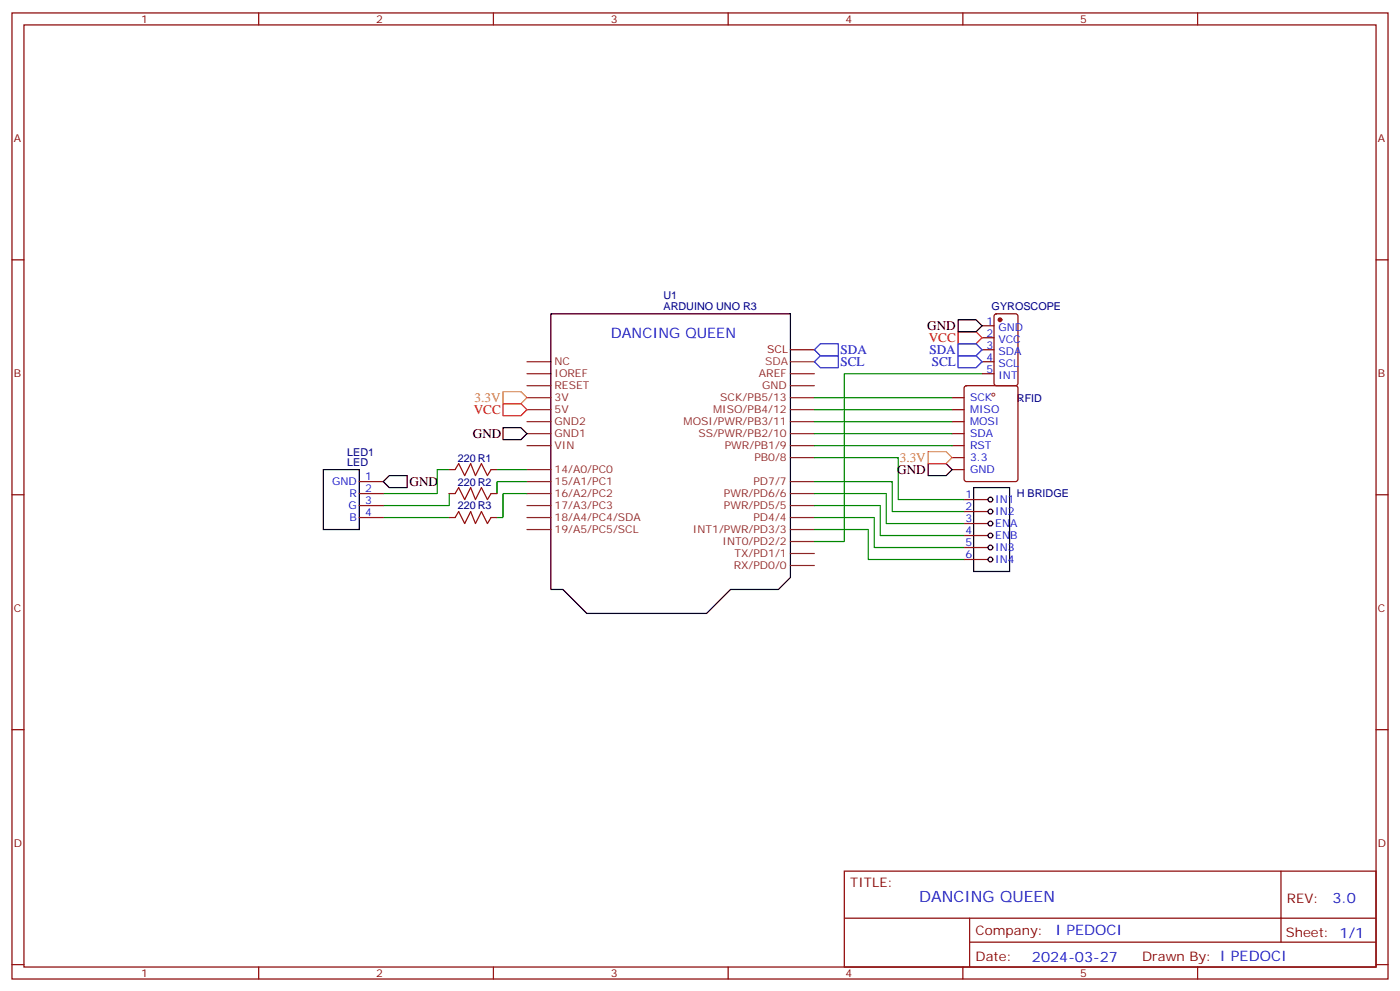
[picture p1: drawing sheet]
<svg xmlns="http://www.w3.org/2000/svg" width="412mm" height="292mm" viewBox="0 0 412 292" stroke-linecap="round" stroke-linejoin="round" font-family="sans-serif">
<g fill="none" stroke="#870000" stroke-width=".35">
<path d="M3.5 3.8h405.4v284.3h-405.4zM7.1 7.3h398.2v277.3h-398.2zM76.2 3.8v3.5M145.3 3.8v3.5M214.5 3.8v3.5M283.6 3.8v3.5M352.8 3.8v3.5M3.5 76.5h3.6M405.3 76.5h3.6M289.3 95.9h3.5M289.3 99.4h3.5M293 92.6l.5-.2h5.7l.6 .4 .1 20-.5 .7h-5.9l-.6-.4-.1-20z"/>
<path d="M280.5 117.1h3.5M284.2 113.7l.5-.2h14.5l.6 .5 .1 27-.5 .7h-14.7l-.7-.4v-27.1zM289.3 102.9h3.5M289.3 106.5h3.5M289.3 110h3.5M132.3 138.2h1.8M144.6 138.2h1.8M280.5 138.2h3.5M280.5 120.6h3.5M280.5 124.1h3.5M280.5 127.6h3.5M280.5 131.2h3.5"/>
<path d="M280.5 134.7h3.5M3.5 145.6h3.6M105.8 152.3h7.1M105.8 145.3h7.1M105.8 141.7h7.1M105.8 148.8h7.1M132.3 152.3h1.8M132.3 145.3h1.8M144.6 152.3h1.8M144.6 145.3h1.8M284 147h7M284 150.6h7"/>
<path d="M284 154.1h7M284 157.6h7M405.3 145.6h3.6M284 161.1h7M284 164.7h7M3.5 214.8h3.6M405.3 214.8h3.6M248.7 256.4h156.6v28.2h-156.6zM377.3 256.4v20.9M248.7 270.2h156.5M285.6 277.3h119.6M285.6 270.2v14.2"/>
<path d="M3.5 283.9h3.6M76.2 284.6v3.5M145.3 284.6v3.5M214.5 284.6v3.5M283.6 284.6v3.5M352.8 284.6v3.5M405.3 283.9h3.6"/>
</g>
<g fill="none" stroke="#000" stroke-width=".35">
<path d="M162.3 92.4h70.5v77.6l-3.5 3.5h-14.1l-7.1 7.1h-35.2l-7.1-7.1h-3.5zM282.2 94.1h5.3l1.8 1.8-1.8 1.7h-5.3zM95.2 138.2h10.6v17.7h-10.6zM148.2 125.9h5.3l1.7 1.7-1.7 1.8h-5.3zM273.4 136.5h5.3l1.8 1.7-1.8 1.8h-5.3zM112.9 141.7l1.8-1.7h5.2v3.5h-5.2zM286.8 143.5h10.6v24.7h-10.6z"/>
<circle cx="291.7" cy="154.1" r=".71"/>
<circle cx="291.7" cy="147" r=".71"/>
<circle cx="291.7" cy="157.6" r=".71"/>
<circle cx="291.7" cy="150.6" r=".71"/>
<circle cx="291.7" cy="164.7" r=".71"/>
<circle cx="291.7" cy="161.1" r=".71"/>
</g>
<g fill="none" stroke="#008700" stroke-width=".35">
<path d="M239.9 117.1h40.6M289.3 110h-40.6v49.4h-8.8M132.3 138.2h-3.5v7.1h-15.9M146.4 138.2h8.8M239.9 134.7h24.7v12.3h19.4M239.9 127.6h40.6M239.9 124.1h40.6M239.9 120.6h40.6M239.9 131.2h40.6M112.9 152.3h19.4M132.3 145.3v3.5h-19.4M155.2 145.3h-7v7h-1.8"/>
<path d="M155.2 141.7h-8.8v3.6M239.9 145.3h21.2v8.8h22.9M239.9 148.8h19.4v8.8h24.7M239.9 141.7h22.9v8.9h21.2M239.9 152.3h17.6v8.8h26.5M239.9 155.9h15.9v8.8h28.2"/>
</g>
<path d="M134.1 138.2l1-1.7 1.8 3.5 1.7-3.5 1.5 3.5 1.7-3.5 1.8 3.5 1-1.8M134.1 152.3l1-1.7 1.8 3.5 1.7-3.5 1.5 3.5 1.7-3.5 1.8 3.5 1-1.8M134.1 145.3l1-1.8 1.8 3.5 1.7-3.5 1.5 3.5 1.7-3.5 1.8 3.5 1-1.7" fill="none" stroke="#a10000" stroke-width=".35"/>
<g fill="none" stroke="#8c2424" stroke-width=".35">
<path d="M155.2 106.5h7.1M155.2 110h7.1M155.2 113.5h7.1M155.2 117.1h7.1M232.8 110h7.1M232.8 113.5h7.1M232.8 117.1h7.1M155.2 120.6h7.1M155.2 124.1h7.1M155.2 127.6h7.1M155.2 131.2h7.1M155.2 138.2h7.1"/>
<path d="M232.8 120.6h7.1M232.8 124.1h7.1M232.8 127.6h7.1M232.8 131.2h7.1M232.8 134.7h7.1M155.2 141.7h7.1M155.2 145.3h7.1M155.2 148.8h7.1M155.2 152.3h7.1M155.2 155.9h7.1M232.8 141.7h7.1M232.8 145.3h7.1"/>
<path d="M232.8 148.8h7.1M232.8 152.3h7.1M232.8 155.9h7.1M232.8 159.4h7.1M232.8 162.9h7.1M232.8 166.4h7.1"/>
</g>
<path d="M232.8 102.9h7.1" fill="none" stroke="#900" stroke-width=".35"/>
<path d="M232.8 106.5h7.1" fill="none" stroke="#933" stroke-width=".35"/>
<circle cx="294.6" cy="94.1" r=".53" fill="#870000" stroke="#870000" stroke-width=".35"/>
<path d="M282.2 97.6h5.3l1.8 1.8-1.8 1.8h-5.3zM148.2 118.8h5.3l1.7 1.8-1.7 1.7h-5.3z" fill="none" stroke="#f00" stroke-width=".35"/>
<path d="M148.2 115.3h5.3l1.7 1.8-1.7 1.7h-5.3zM273.4 132.9h5.3l1.8 1.8-1.8 1.8h-5.3z" fill="none" stroke="#f90" stroke-width=".35"/>
<path d="M239.9 102.9l1.8-1.7h5.2v3.5h-5.2zM239.9 106.5l1.8-1.8h5.2v3.5h-5.2zM282.2 101.2h5.3l1.8 1.7-1.8 1.8h-5.3zM282.2 104.7h5.3l1.8 1.8-1.8 1.7h-5.3z" fill="none" stroke="#00f" stroke-width=".35"/>
<text font-size="4.6" fill="#00f" x="270.8" y="265.4">DANCING QUEEN</text>
<g font-size="4.2" fill="#00f">
<text x="179.9" y="99.4">DANCING QUEEN</text>
<text x="392.5" y="265.7">3.0</text>
<text x="310.9" y="275.2">I PEDOCI</text>
<text x="304" y="283">2024-03-27</text>
</g>
<g font-size="3.9">
<text x="273.1" y="97.1">GND</text>
<text x="139.3" y="128.8">GND</text>
<text x="120.6" y="143">GND</text>
<text x="264.3" y="139.4">GND</text>
</g>
<g font-size="3.9" fill="#f00">
<text x="273.6" y="100.6">VCC</text>
<text x="139.5" y="121.8">VCC</text>
</g>
<g font-size="3.9" fill="#00f">
<text x="247.6" y="107.8">SCL</text>
<text x="247.6" y="104.3">SDA</text>
<text x="273.8" y="104.2">SDA</text>
<text x="274.5" y="107.7">SCL</text>
</g>
<g font-size="3.9" fill="#f90">
<text x="139.8" y="118.3">3.3V</text>
<text x="265.1" y="136">3.3V</text>
</g>
<g font-size="3.9" fill="#800">
<text x="250.5" y="261">TITLE:</text>
<text x="379.1" y="265.7">REV:</text>
<text x="287.4" y="275.2">Company:</text>
<text x="378.7" y="275.8">Sheet: 1/1</text>
<text x="287.4" y="282.9">Date:</text>
<text x="336.4" y="282.9">Drawn By: I PEDOCI</text>
</g>
<g font-size="3.2" fill="#800">
<text x="41.6" y="6.8">1</text>
<text x="110.8" y="6.8">2</text>
<text x="179.9" y="6.8">3</text>
<text x="249.1" y="6.8">4</text>
<text x="318.2" y="6.8">5</text>
<text x="4.1" y="41.9">A</text>
<text x="405.9" y="41.9">A</text>
<text x="4.1" y="111.1">B</text>
<text x="405.9" y="111.1">B</text>
<text x="4.1" y="180.2">C</text>
<text x="405.9" y="180.2">C</text>
<text x="4.1" y="249.3">D</text>
<text x="405.9" y="249.3">D</text>
<text x="41.6" y="287.6">1</text>
<text x="110.8" y="287.6">2</text>
<text x="179.9" y="287.6">3</text>
<text x="249.1" y="287.6">4</text>
<text x="318.2" y="287.6">5</text>
</g>
<g font-size="3.2" fill="#000080">
<text x="195.4" y="88.1">U1</text>
<text x="195.4" y="91.3">ARDUINO UNO R3</text>
<text x="292.1" y="91.2">GYROSCOPE</text>
<text x="299.5" y="118.2">RFID</text>
<text x="300.1" y="118.2">.</text>
<text x="102.3" y="137">LED</text>
<text x="102.3" y="134.1">LED1</text>
<text x="134.8" y="135.9">220 R1</text>
<text x="134.8" y="142.9">220 R2</text>
<text x="134.8" y="149.9">220 R3</text>
<text x="299.5" y="146.4">H BRIDGE</text>
</g>
<g font-size="3.2" fill="#00f">
<text x="290.6" y="95.5">1</text>
<text x="290.6" y="99.1">2</text>
<text x="294.1" y="97.3">GND</text>
<text x="294.1" y="100.8">VCC</text>
<text x="290.6" y="102.6">3</text>
<text x="290.6" y="106.1">4</text>
<text x="294.1" y="104.4">SDA</text>
<text x="294.1" y="107.9">SCL</text>
<text x="290.6" y="109.6">5</text>
<text x="294.1" y="111.4">INT</text>
<text x="285.8" y="118.1">SCK</text>
<text x="285.8" y="121.6">MISO</text>
<text x="285.8" y="125.2">MOSI</text>
<text x="285.8" y="128.7">SDA</text>
<text x="285.8" y="132.2">RST</text>
<text x="285.8" y="135.7">3.3</text>
<text x="97.8" y="142.8">GND</text>
<text x="107.6" y="141.4">1</text>
<text x="285.8" y="139.3">GND</text>
<text x="102.7" y="149.9">G</text>
<text x="102.9" y="146.3">R</text>
<text x="107.6" y="144.9">2</text>
<text x="107.6" y="148.4">3</text>
<text x="284.4" y="146.7">1</text>
<text x="293.2" y="148.1">IN1</text>
<text x="103" y="153.4">B</text>
<text x="107.6" y="152">4</text>
<text x="284.4" y="150.2">2</text>
<text x="284.4" y="153.7">3</text>
<text x="293.2" y="151.6">IN2</text>
<text x="293.2" y="155.2">ENA</text>
<text x="284.4" y="157.3">4</text>
<text x="284.4" y="160.8">5</text>
<text x="293.2" y="158.7">ENB</text>
<text x="284.4" y="164.3">6</text>
<text x="293.2" y="162.2">IN3</text>
<text x="293.2" y="165.7">IN4</text>
</g>
<g font-size="3.2" fill="#8d2323">
<text x="163.3" y="107.5">NC</text>
<text x="163.3" y="111.1">IOREF</text>
<text x="223.6" y="111.1">AREF</text>
<text x="163.3" y="114.6">RESET</text>
<text x="163.3" y="118.1">3V</text>
<text x="212.2" y="118.1">SCK/PB5/13</text>
<text x="224.5" y="114.6">GND</text>
<text x="163.3" y="121.6">5V</text>
<text x="163.3" y="125.2">GND2</text>
<text x="201.4" y="125.2">MOSI/PWR/PB3/11</text>
<text x="210.1" y="121.6">MISO/PB4/12</text>
<text x="163.3" y="128.7">GND1</text>
<text x="205.7" y="128.7">SS/PWR/PB2/10</text>
<text x="163.3" y="132.2">VIN</text>
<text x="213.5" y="132.2">PWR/PB1/9</text>
<text x="222.2" y="135.7">PB0/8</text>
<text x="163.3" y="139.3">14/A0/PC0</text>
<text x="163.3" y="142.8">15/A1/PC1</text>
<text x="221.9" y="142.8">PD7/7</text>
<text x="163.3" y="146.3">16/A2/PC2</text>
<text x="163.3" y="149.9">17/A3/PC3</text>
<text x="213.2" y="146.3">PWR/PD6/6</text>
<text x="213.2" y="149.9">PWR/PD5/5</text>
<text x="163.3" y="153.4">18/A4/PC4/SDA</text>
<text x="221.9" y="153.4">PD4/4</text>
<text x="163.3" y="156.9">19/A5/PC5/SCL</text>
<text x="204.1" y="156.9">INT1/PWR/PD3/3</text>
<text x="212.8" y="160.4">INT0/PD2/2</text>
<text x="216.1" y="167.5">RX/PD0/0</text>
<text x="216.4" y="164">TX/PD1/1</text>
</g>
<text font-size="3.2" fill="#933" x="225.3" y="107.5">SDA</text>
<text font-size="3.2" fill="#900" x="226" y="104">SCL</text>
</svg>
